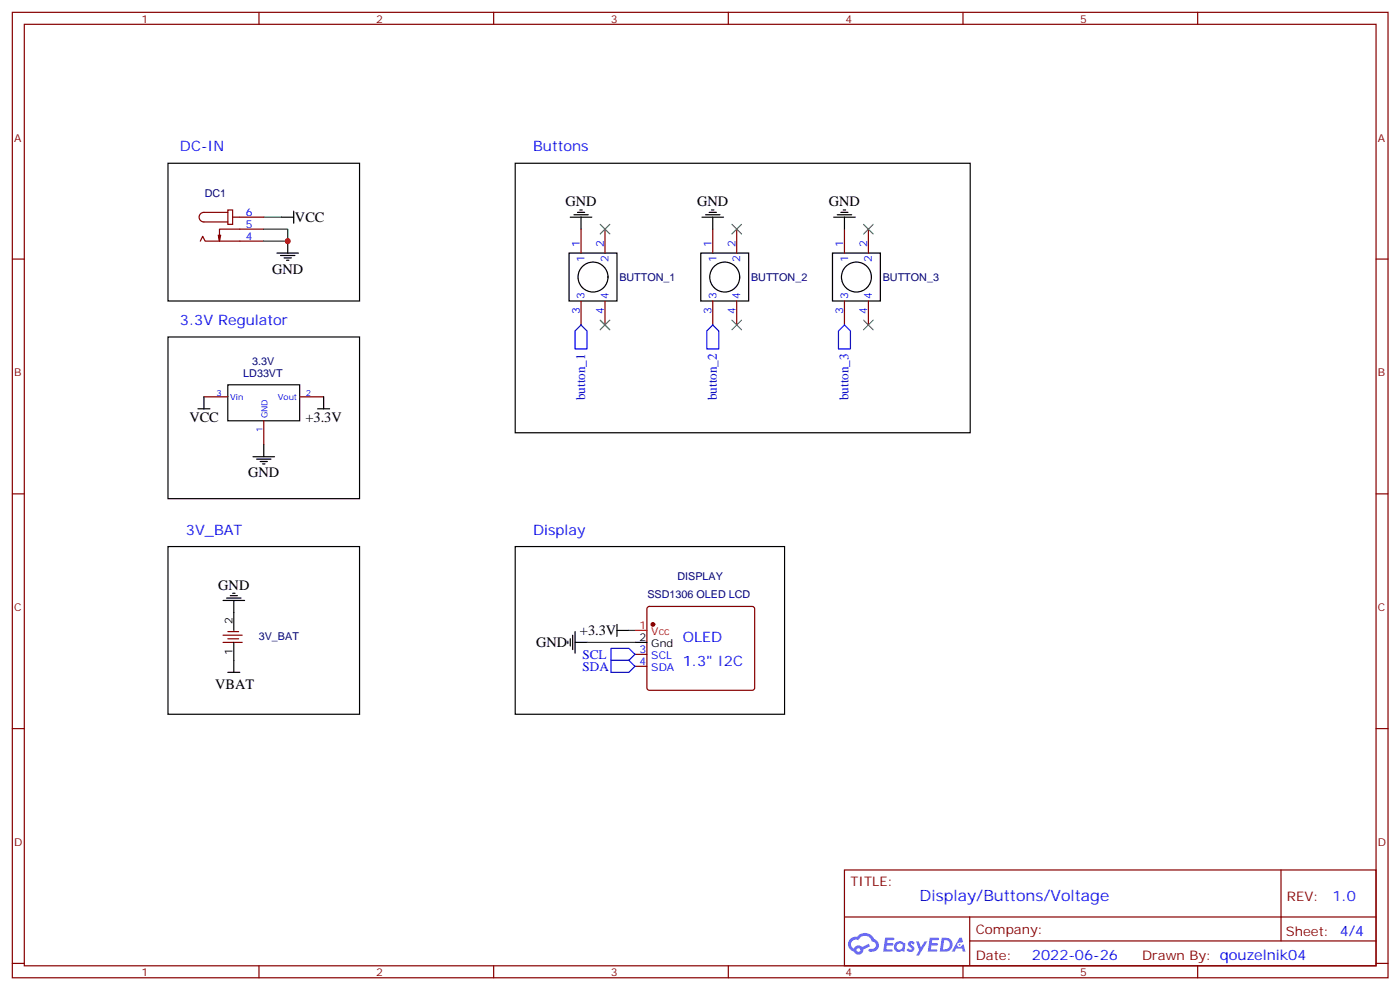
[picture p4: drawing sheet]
<svg xmlns="http://www.w3.org/2000/svg" width="413mm" height="292mm" viewBox="0 0 413 292" stroke-linecap="round" stroke-linejoin="round" font-family="sans-serif">
<g fill="none" stroke="#870000" stroke-width=".35">
<path d="M3.6 3.6h405.4v284.4h-405.4zM7.2 7.2h398.2v277.2h-398.2zM76.3 3.6v3.6M145.5 3.6v3.6M214.6 3.6v3.6M283.7 3.6v3.6M352.9 3.6v3.6M3.6 76.3h3.6M405.4 76.3h3.6M3.6 145.5h3.6M405.4 145.5h3.6M3.6 214.6h3.6"/>
<path d="M405.4 214.6h3.6M248.8 256.2h156.6v28.2h-156.6zM377.4 256.2v20.9M248.8 270.1h156.5M285.7 277.1h119.6M285.7 270.1v14.1M3.6 283.7h3.6M76.3 284.4v3.6M145.5 284.4v3.6M214.6 284.4v3.6M283.7 284.4v3.6M352.9 284.4v3.6"/>
<path d="M405.4 283.7h3.6"/>
</g>
<g fill="#5487ff">
<path d="M267.8 277.4a1.22 1.22 0 0 1 1.7 .3l-.4 .5a.47 .47 0 0 0-.3-.4 .47 .47 0 0 0-.5 .2l.2 .3a1.14 1.14 0 0 1 .7 1.7 1.14 1.14 0 0 1-1.9 0l-.2-.2 .5-.5 .7 .4a.29 .29 0 0 0 .4-.3 .29 .29 0 0 0-.3-.3 1.04 1.04 0 0 1-.6-1.7z"/>
<path d="M260.8 276.2h2.4l.3 .1-.1 .5-1.9 .1-.1 .9h1.5l.4 .3-.4 .4h-1.6l-.2 1.1h1.8l.1 .3-.1 .4h-2.7z"/>
<path d="M274 276.2h2.3l.3 .1-.1 .5-1.8 .1-.1 .9h1.5l.3 .3-.4 .4h-1.6l-.1 1.1h1.7l.2 .3-.2 .4h-2.6z"/>
<path d="M282.7 276.2h.7l.3 1.2-.6 .3a.69 .69 0 0 0-1 .3 .69 .69 0 0 0 .5 1 .69 .69 0 0 0 .8-.7l.5-.2 .6 2.2h-.8l-.2-.9h-1.8l-.5 .9h-.8z"/>
<path d="M269.9 277.2h.8l.6 1.9 1.1-1.9h.9l-2.6 4.2h-.8l.9-1.5z"/>
<path d="M277.5 276.2l-.6 4.1h1.3a2.11 2.11 0 0 0 2.5-2.1 2.11 2.11 0 0 0-2.5-2zM278.2 276.9a1.39 1.39 0 0 1 1.7 1.4 1.39 1.39 0 0 1-1.8 1.3h-.3z"/>
<path d="M263.8 277.8a1.54 1.54 0 0 0-.1 2.1 1.54 1.54 0 0 0 2.2 .2l.6 .2 .3-2.3-.2-.2-.4-.1a1.49 1.49 0 0 0-2.4 .1zM264.1 278.8a.94 .94 0 0 1 1.8 0 .94 .94 0 0 1-1.8 0z"/>
<path d="M250.5 276.5a2.18 2.18 0 0 0 1.1 3.7 1.44 1.44 0 0 0 1.6 1 1.44 1.44 0 0 0 1.2-1.5l2-1-.5-.8-1.9 1a1.47 1.47 0 0 0-2.4 .5 1.39 1.39 0 0 1-.7-2 1.39 1.39 0 0 1 2-.5 2.12 2.12 0 0 1 2.2-1.3 2.12 2.12 0 0 1 1.9 1.7 1.14 1.14 0 0 1 1.1 1.4 1.14 1.14 0 0 1-1.7 .8 .43 .43 0 0 0-.5 .3 .43 .43 0 0 0 .4 .5 1.98 1.98 0 0 0 2.5-1.2 1.98 1.98 0 0 0-1.2-2.5 3.1 3.1 0 0 0-5.3-.7l-.9 .1zM252.4 279.8a.55 .55 0 0 1 1.1 0 .55 .55 0 0 1-1.1 0z"/>
<circle cx="282.7" cy="278.3" r=".26"/>
</g>
<g fill="none" stroke="#870000" stroke-width=".35">
<path d="M59 71l.7-1.4 .7 1.4h17.3M65 69.3l-.3 1.7M67.1 61.8h1.4v4.3h-1.4zM67.1 62.5h-7a1.41 1.41 0 0 0-1.4 1.5 1.41 1.41 0 0 0 1.4 1.4h7M68.5 64h9.2M77.7 67.5h-13v3.5l-.4-1.7M171.2 67.5v7M178.3 67.5v7M210 67.5v7M217.1 67.5v7M248.8 67.5v7M255.9 67.5v7"/>
<path d="M171.2 88.7v7M178.3 88.7v7M210 88.7v7M217.1 88.7v7M248.8 88.7v7M255.9 88.7v7M60.1 116.9h7M88.3 116.9h7.1M77.7 123.9v7.1M190.8 178.8l.5-.2h30.4l.4 .2 .3 .5v23.3l-.3 .5-.4 .2h-30.4l-.5-.2-.2-.5v-23.3zM65.7 189.2h5.7M65.7 187.1h5.7"/>
<path d="M67.1 188.1h3.2M67.1 186h3.2M187.1 192.7h3.5M187.1 196.3h3.5"/>
</g>
<circle cx="192.4" cy="183.9" r=".53" fill="#870000" stroke="#870000" stroke-width=".35"/>
<path d="M187.1 185.7h3.5" fill="none" stroke="#f00" stroke-width=".35"/>
<g fill="none" stroke="#000" stroke-width=".35">
<path d="M49.5 48.1h56.4v40.6h-56.4zM151.8 48.1h134.1v79.4h-134.1zM81.6 74.5h6.3M82.7 75.2h4.2M83 64h3.5M83.7 76h2.1M84.4 76.7h.7M84.8 71v3.5M86.5 62.2v3.5M167.7 74.5h14.1v14.2h-14.1zM168 64h6.4M169.1 63.3h4.2"/>
<path d="M170.1 62.5h2.2M170.9 61.8h.7M171.2 64v3.5M206.5 74.5h14.1v14.2h-14.1zM206.8 64h6.4M207.9 63.3h4.2M209 62.5h2.1M209.7 61.8h.7M210 64v3.5M245.3 74.5h14.1v14.2h-14.1zM245.6 64h6.4M246.7 63.3h4.2"/>
<path d="M247.8 62.5h2.1M248.5 61.8h.7M248.8 64v3.5M49.5 99.2h56.4v47.7h-56.4zM60.1 116.9v3.5M67.1 113.3h21.2v10.6h-21.2zM95.4 116.9v3.5M58.3 120.4h3.5M74.5 134.5h6.4M75.6 135.2h4.2M76.7 135.9h2.1M77.4 136.6h.7"/>
<path d="M77.7 131v3.5M93.6 120.4h3.5M49.5 161h56.4v49.4h-56.4zM65.7 176.8h6.4M66.8 176.1h4.2M67.8 175.4h2.2M68.5 174.7h.8M68.9 176.8v8.9M151.8 161h79.4v49.4h-79.4zM67.1 198h3.6M68.9 189.2v8.8M167.3 188.8v.7"/>
<path d="M168 188.1v2.2M168.7 187.1v4.2M169.4 189.2h3.6M169.4 186v6.4M181.8 185.7h3.5M181.8 183.9v3.5M187.1 189.2h3.5"/>
<circle cx="174.7" cy="81.6" r="4.4"/>
<circle cx="213.5" cy="81.6" r="4.4"/>
<circle cx="252.3" cy="81.6" r="4.4"/>
</g>
<path d="M171.2 95.7l1.8 1.8v5.3h-3.6v-5.3zM210 95.7l1.8 1.8v5.3h-3.6v-5.3zM248.8 95.7l1.8 1.8v5.3h-3.5v-5.3zM180 191h5.3l1.8 1.7-1.8 1.8h-5.3zM180 194.5h5.3l1.8 1.8-1.8 1.7h-5.3z" fill="none" stroke="#00f" stroke-width=".35"/>
<path d="M176.8 66.1l2.9 2.8M179.7 66.1l-2.9 2.8M215.7 66.1l2.8 2.8M218.5 66.1l-2.8 2.8M254.5 66.1l2.8 2.8M257.3 66.1l-2.8 2.8M176.8 94.3l2.9 2.8M179.7 94.3l-2.9 2.8M215.7 94.3l2.8 2.8M218.5 94.3l-2.8 2.8M254.5 94.3l2.8 2.8M257.3 94.3l-2.8 2.8" fill="none" stroke="#3c3" stroke-width=".35"/>
<path d="M77.7 67.5h7.1v3.5h-7.1M77.7 64h5.3M173 189.2h14.1M185.3 185.7h1.8" fill="none" stroke="#008700" stroke-width=".35"/>
<circle cx="84.8" cy="71" r=".88" fill="#c00"/>
<text font-size="4.6" fill="#00f" x="270.9" y="265.3">Display/Buttons/Voltage</text>
<g font-size="4.2" fill="#00f">
<text x="53" y="44.6">DC-IN</text>
<text x="157.1" y="44.6">Buttons</text>
<text x="53" y="95.7">3.3V Regulator</text>
<text x="54.8" y="157.4">3V_BAT</text>
<text x="157.1" y="157.4">Display</text>
<text x="201.2" y="189.2">OLED</text>
<text x="201.2" y="196.3">1.3&quot; I2C</text>
<text x="392.6" y="265.5">1.0</text>
<text x="304.1" y="282.9">2022-06-26</text>
</g>
<g font-size="4.2">
<text x="86.9" y="65.3">VCC</text>
<text x="166.6" y="60.7">GND</text>
<text x="205.4" y="60.7">GND</text>
<text x="244.2" y="60.7">GND</text>
<text x="80.2" y="80.7">GND</text>
<text x="55.8" y="124.4">VCC</text>
<text x="90" y="124.4">+3.3V</text>
<text x="73.1" y="140.6">GND</text>
<text x="64.3" y="173.7">GND</text>
<text x="158" y="190.6">GND</text>
<text x="170.9" y="187.1">+3.3V</text>
<text x="63.4" y="203">VBAT</text>
</g>
<g font-size="3.9" fill="#00f">
<text x="172.4" y="117.9" transform="rotate(-90 172.4 117.9)">button_1</text>
<text x="211.2" y="117.9" transform="rotate(-90 211.2 117.9)">button_2</text>
<text x="250.1" y="117.9" transform="rotate(-90 250.1 117.9)">button_3</text>
<text x="171.6" y="194">SCL</text>
<text x="171.6" y="197.5">SDA</text>
</g>
<g font-size="3.9" fill="#800">
<text x="250.6" y="260.8">TITLE:</text>
<text x="379.2" y="265.5">REV:</text>
<text x="287.5" y="275">Company:</text>
<text x="378.9" y="275.6">Sheet: 4/4</text>
<text x="287.5" y="282.7">Date:</text>
<text x="336.5" y="282.8">Drawn By: qouzelnik04</text>
</g>
<g font-size="3.2" fill="#800">
<text x="41.7" y="6.6">1</text>
<text x="110.9" y="6.6">2</text>
<text x="180" y="6.6">3</text>
<text x="249.2" y="6.6">4</text>
<text x="318.3" y="6.6">5</text>
<text x="4.2" y="41.7">A</text>
<text x="406" y="41.7">A</text>
<text x="4.2" y="110.9">B</text>
<text x="406" y="110.9">B</text>
<text x="4.2" y="180">C</text>
<text x="406" y="180">C</text>
<text x="4.2" y="249.2">D</text>
<text x="406" y="249.2">D</text>
<text x="41.7" y="287.4">1</text>
<text x="110.9" y="287.4">2</text>
<text x="180" y="287.4">3</text>
<text x="249.2" y="287.4">4</text>
<text x="318.3" y="287.4">5</text>
</g>
<g font-size="3.2" fill="#000080">
<text x="60.3" y="58">DC1</text>
<text x="182.5" y="82.8">BUTTON_1</text>
<text x="221.3" y="82.8">BUTTON_2</text>
<text x="260.1" y="82.8">BUTTON_3</text>
<text x="74.3" y="107.5">3.3V</text>
<text x="71.7" y="111">LD33VT</text>
<text x="199.6" y="171">DISPLAY</text>
<text x="190.7" y="176.2">SSD1306 OLED LCD</text>
<text x="76.3" y="188.5">3V_BAT</text>
</g>
<g font-size="3.2" fill="#00f">
<text x="72.4" y="63.6">6</text>
<text x="72.4" y="67.1">5</text>
<text x="72.4" y="70.7">4</text>
<text x="170.9" y="72.8" transform="rotate(-90 170.9 72.8)">1</text>
<text x="172.3" y="77.3" transform="rotate(-90 172.3 77.3)">1</text>
<text x="177.9" y="72.8" transform="rotate(-90 177.9 72.8)">2</text>
<text x="179.3" y="77.3" transform="rotate(-90 179.3 77.3)">2</text>
<text x="209.7" y="72.8" transform="rotate(-90 209.7 72.8)">1</text>
<text x="211.1" y="77.3" transform="rotate(-90 211.1 77.3)">1</text>
<text x="216.7" y="72.8" transform="rotate(-90 216.7 72.8)">2</text>
<text x="218.1" y="77.3" transform="rotate(-90 218.1 77.3)">2</text>
<text x="248.5" y="72.8" transform="rotate(-90 248.5 72.8)">1</text>
<text x="249.9" y="77.3" transform="rotate(-90 249.9 77.3)">1</text>
<text x="255.5" y="72.8" transform="rotate(-90 255.5 72.8)">2</text>
<text x="256.9" y="77.3" transform="rotate(-90 256.9 77.3)">2</text>
<text x="172.3" y="87.9" transform="rotate(-90 172.3 87.9)">3</text>
<text x="179.3" y="87.9" transform="rotate(-90 179.3 87.9)">4</text>
<text x="211.1" y="87.9" transform="rotate(-90 211.1 87.9)">3</text>
<text x="218.1" y="87.9" transform="rotate(-90 218.1 87.9)">4</text>
<text x="249.9" y="87.9" transform="rotate(-90 249.9 87.9)">3</text>
<text x="256.9" y="87.9" transform="rotate(-90 256.9 87.9)">4</text>
<text x="170.9" y="92.4" transform="rotate(-90 170.9 92.4)">3</text>
<text x="177.9" y="92.4" transform="rotate(-90 177.9 92.4)">4</text>
<text x="209.7" y="92.4" transform="rotate(-90 209.7 92.4)">3</text>
<text x="216.7" y="92.4" transform="rotate(-90 216.7 92.4)">4</text>
<text x="248.5" y="92.4" transform="rotate(-90 248.5 92.4)">3</text>
<text x="255.5" y="92.4" transform="rotate(-90 255.5 92.4)">4</text>
<text x="188.4" y="192.4">3</text>
<text x="188.4" y="195.9">4</text>
<text x="191.9" y="194.1">SCL</text>
<text x="191.9" y="197.7">SDA</text>
</g>
<g font-size="3.2">
<text x="68.5" y="183.9" transform="rotate(-90 68.5 183.9)">2</text>
<text x="188.4" y="188.8">2</text>
<text x="191.9" y="190.6">Gnd</text>
<text x="68.5" y="193" transform="rotate(-90 68.5 193)">1</text>
</g>
<g font-size="3.2" fill="#f00">
<text x="188.4" y="185.3">1</text>
<text x="191.9" y="187.1">Vcc</text>
</g>
<g font-size="2.5" fill="#00f">
<text x="63.8" y="116.5">3</text>
<text x="67.8" y="117.9">Vin</text>
<text x="81.9" y="117.9">Vout</text>
<text x="90.1" y="116.5">2</text>
<text x="78.8" y="123.2" transform="rotate(-90 78.8 123.2)">GND</text>
<text x="77.4" y="127.3" transform="rotate(-90 77.4 127.3)">1</text>
</g>
</svg>
